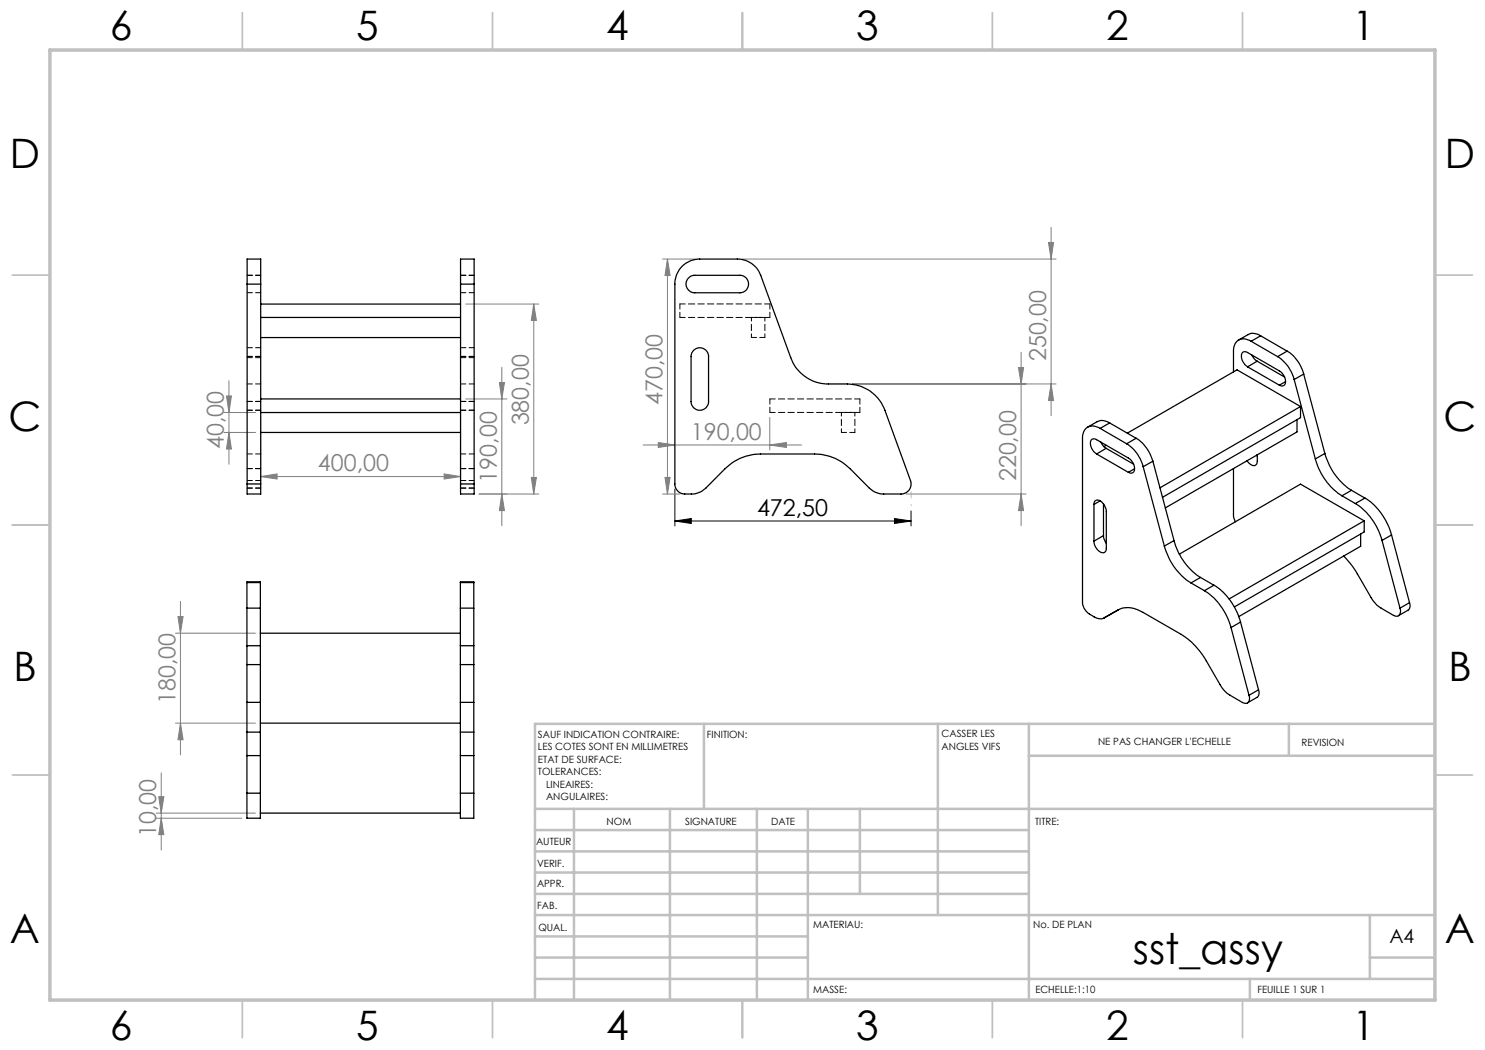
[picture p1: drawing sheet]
<svg xmlns="http://www.w3.org/2000/svg" width="297mm" height="210mm" viewBox="0 0 297 210" stroke-linecap="round" stroke-linejoin="round" font-family="sans-serif">
<path d="M135 97.8v7.4M135 104.2l3.3-.5v1zM135 104.2h47.2M178.9 103.7l3.3 .5-3.3 .5zM182.2 102.2v3" fill="none" stroke="#000" stroke-width=".2"/>
<g fill="none" stroke="#808080" stroke-width=".2">
<path d="M132.5 51.8h6.5M133.5 51.8v47M133.5 51.8l.5 3.3h-1zM148.4 51.8h62.8M209.7 48.5h1l-.5 3.3zM210.2 45.5v37.6M45.3 79.2h1l-.5 3.3zM45.8 76.2v16.6M93.1 79.8h8.3M93.1 60.8h14.7M99.9 76.5h1l-.5 3.3zM100.4 73.4v31.8"/>
<path d="M106.8 60.8v38M106.8 60.8l.5 3.3h-1zM170.5 76.8h40.7M203.7 73.5h1l-.5 3.3zM204.2 70.4v34.8M210.2 76.8l.5 3.3h-1zM44.8 86.5h6.3M44.8 82.5h6.3M45.8 86.5l.5 3.3h-1zM52.1 95.3l3.3-.5v1zM52.1 83.5v12.8M52.1 95.3h40"/>
<path d="M88.8 94.8l3.3 .5-3.3 .5zM92.1 83.5v12.8M100.4 98.8l.5 3.3h-1zM106.3 95.5h1l-.5 3.3zM107.8 98.8h-12M128.6 89h31.7M131.7 88.5l3.3 .5-3.3 .5zM132.5 98.8h3.5M133 95.5h1l-.5 3.3zM154 89l3.3-.5v1zM154 83.5v6.5M181.2 98.8h24"/>
<path d="M204.2 98.8l.5 3.3h-1zM35.1 126.6h16M35.6 123.3h1l-.5 3.3zM36.1 120.3v30.7M31.8 159.3h1l-.6 3.3zM32.2 154.6v15.4M35.1 144.6h16M36.1 144.6l.5 3.3h-1zM31.3 163.6h17.1M31.3 162.6h19.8M32.2 163.6l.6 3.3h-1z"/>
</g>
<path d="M182.2 96.8v4.4" fill="none" stroke="#c0c0c0" stroke-width=".2" stroke-dasharray="30.5 1.3 1.3 1.3" stroke-dashoffset="30.2"/>
<g fill="none" stroke="#c0c0c0" stroke-width=".35">
<path d="M48.5 2.5v7.5M98.5 2.5v7.5M148.5 2.5v7.5M198.5 2.5v7.5M248.5 2.5v7.5M2.5 55h7.5M287 55h7.5M2.5 105h7.5M287 105h7.5M2.5 155h7.5M287 155h7.5M48.5 200v7.5"/>
<path d="M98.5 200v7.5M148.5 200v7.5M198.5 200v7.5M248.5 200v7.5"/>
</g>
<g fill="none" stroke="#c0c0c0" stroke-width=".5">
<path d="M140.8 144.8v17M187.6 144.8v38.2M205.8 144.8v55.2M205.8 151.2h81.2M257.8 144.8v6.4M287 144.8h-180v55.2M107 161.8h180M107 178.8h98.8M107 174.5h98.8M107 170.3h98.8M107 166h98.8M114.8 161.8v38.2"/>
<path d="M134 161.8v38.2M151.4 161.8v38.2M161.6 161.8v38.2M172 161.8v17M107 195.8h180M107 191.5h54.6M107 187.3h54.6M107 183h180M250 195.8v4.2M274 191.5h13M274 183v12.8"/>
</g>
<path d="M10 10h277v190h-277z" fill="none" stroke="#c0c0c0" stroke-width=".7"/>
<path d="M178.9 103.7l3.3 .5-3.3 .5zM135 104.2l3.3-.5v1z" fill="#000"/>
<g fill="#808080">
<path d="M154 89l3.3-.5v1zM131.7 88.5l3.3 .5-3.3 .5z"/>
<path d="M52.1 95.3l3.3-.5v1zM88.8 94.8l3.3 .5-3.3 .5z"/>
<path d="M106.3 95.5h1l-.5 3.3zM106.8 60.8l.5 3.3h-1zM45.8 86.5l.5 3.3h-1zM45.3 79.2h1l-.5 3.3zM36.1 144.6l.5 3.3h-1zM35.6 123.3h1l-.5 3.3zM32.2 163.6l.6 3.3h-1zM31.8 159.3h1l-.6 3.3z"/>
<path d="M133.5 51.8l.5 3.3h-1zM133 95.5h1l-.5 3.3zM203.7 73.5h1l-.5 3.3zM204.2 98.8l.5 3.3h-1zM209.7 48.5h1l-.5 3.3zM210.2 76.8l.5 3.3h-1zM99.9 76.5h1l-.5 3.3zM100.4 98.8l.5 3.3h-1z"/>
</g>
<g fill="none" stroke="#000" stroke-width=".25">
<path d="M49.4 56.8v-5h2.7v5M49.4 56.8h2.7M49.4 56.8v40M52.1 56.8v40M92.1 56.8v-5h2.7v5M92.1 56.8h2.7M92.1 56.8v40M94.8 56.8v40M136.4 53.3a5.1 5.1 0 0 1 3.5-1.5h7.6a4.9 4.9 0 0 1 4.7 3.3l6 16.4a8 8 0 0 0 7.5 5.3h3.8a8 8 0 0 1 7.5 5.3l5.1 14a2 2 0 0 1-1.9 2.7h-3.5a4.2 4.2 0 0 1-2.8-1.2l-3.9-3.9a10 10 0 0 0-7.1-2.9h-10.8a10.3 10.3 0 0 0-7.1 2.9l-3.9 3.9a4.2 4.2 0 0 1-2.8 1.2h-1.4a1.98 1.98 0 0 1-1.9-2v-40a4.9 4.9 0 0 1 1.4-3.5zM137.7 55.7l.5-.5 .5-.1h9.3a1.75 1.75 0 0 1 1.7 1.7 1.75 1.75 0 0 1-1.7 1.8h-9a1.74 1.74 0 0 1-1.6-1.1 1.74 1.74 0 0 1 .3-1.8zM52.1 79.8h40M52.1 60.8h40"/>
<path d="M52.1 63.5h40M52.1 67.5h40M138.6 70.2a1.75 1.75 0 0 1 2-.5 1.75 1.75 0 0 1 1.1 1.6v9a1.75 1.75 0 0 1-1.7 1.7 1.75 1.75 0 0 1-1.8-1.7v-9.3zM249.5 73.4a2.21 2.21 0 0 1-.9-3h.7l6.6 3.8a2.18 2.18 0 0 1 .9 2.9l-.4 .1-.5-.2M249.5 73.4l6.4 3.6M250.2 68.3a2.09 2.09 0 0 0-3.4 1l-.1 5.1M250.2 68.3l5.3 3M250.4 71l.5 .8 .5 .4M251.4 72.2l-1.9 1.2M251.4 72.2l5.5 3.2M252.1 67.2a2.51 2.51 0 0 0-2.5-.3l-1.9 1.1M252.1 67.2l-1.9 1.1"/>
<path d="M252.1 67.2l5.3 3M255.5 71.3a7.7 7.7 0 0 1 3.3 4.6M257.1 76.3l-1.2 .7M257.4 70.2a7.7 7.7 0 0 1 3.3 4.6M257.4 70.2l-1.9 1.1M258.8 75.9l4.3 15.9M260.7 74.8l-1.9 1.1M260.7 74.8l4.3 15.9M49.4 96.8v2h2.7v-2M49.4 96.8h2.7M52.1 82.5h40M52.1 86.5h40"/>
<path d="M92.1 96.8v2h2.7v-2M92.1 96.8h2.7M219.3 90.8a2.21 2.21 0 0 1-.9-2.9l.7-.1 6.6 3.8a2.18 2.18 0 0 1 .9 2.9l-.4 .1-.5-.1M219.3 90.8l6.4 3.7M220 85.7a2.15 2.15 0 0 0-2.5-.3 2.15 2.15 0 0 0-1 2.3v32.7a2.89 2.89 0 0 0 1.4 2.4l1 .6a2.03 2.03 0 0 0 1.9 .2M220 85.7l5.3 3.1M220.2 88.4l.5 .8 .5 .5M221.2 89.7l-1.9 1.1M221.2 89.7l5.5 3.1M221.3 89.1l-.5 .2M221.9 84.6a2.51 2.51 0 0 0-2.5-.3l-1.9 1.1M221.9 84.6l-1.9 1.1"/>
<path d="M221.9 84.6l5.3 3.1M225.3 88.8a7.7 7.7 0 0 1 3.3 4.5M226.9 93.8l-1.2 .7M227.2 87.7a7.9 7.9 0 0 1 3.4 4.5M227.2 87.7l-1.9 1.1M228.6 93.3l4.3 15.9M230.6 92.2l-2 1.1M230.6 92.2l4.2 15.9M246.7 93.7v9.5l.4 1.1M251.3 91l.2 .2M251.5 91v1.2a.79 .79 0 0 1-.5 .9 .79 .79 0 0 1-1-.3l-.6-.7M259.4 83.9v2.5l-26.4 15.2"/>
<path d="M260.1 81.3l-28.1 16.3M260.1 81.3l-12.7-7.3-21.9 12.6M260.1 81.3v2.2l-27.6 16M263.1 91.8a12.8 12.8 0 0 0 5.3 7.4M265 90.7a12.8 12.8 0 0 0 5.3 7.4M265 90.7l-1.9 1.1M268.4 99.2l2.7 1.5M270.3 98.1l-1.9 1.1M270.3 98.1l2.7 1.5M273 99.6a12.5 12.5 0 0 1 5.3 7.4M273 99.6l-1.9 1.1M49.4 116.5v-.1h2.7v.1"/>
<path d="M49.4 116.5v5.1M49.4 116.5h2.7M52.1 116.5v5.1M92.1 116.5v-.1h2.7v.1M92.1 116.5h2.7M92.1 116.5v5.1M94.8 116.5v5.1M218.8 100.9a.84 .84 0 0 1 .6-.9 .84 .84 0 0 1 1 .4l.1 .2a2.96 2.96 0 0 1 .8 1.7v7.4a.79 .79 0 0 1-.5 .8 .79 .79 0 0 1-.9-.2 2.61 2.61 0 0 1-1.1-2.1M218.8 100.9v7.3M220 100.2l-1.2 .7M220.7 107.1l.1 .7 .5 .9M220.7 107.1l-1.9 1.1"/>
<path d="M220.7 100.8v6.3M232.9 109.2a12.5 12.5 0 0 0 5.3 7.4M234.8 108.1a12.6 12.6 0 0 0 5.3 7.4M234.8 108.1l-1.9 1.1M238.2 116.6l2.7 1.5M240.1 115.5l-1.9 1.1M240.1 115.5l2.7 1.5M240.9 118.1a12.8 12.8 0 0 1 5.3 7.4M242.8 117a12.5 12.5 0 0 1 5.3 7.4M242.8 117l-1.9 1.1M268.7 111.2a15.8 15.8 0 0 1 2.8 3.6l2.7 4.7a5.8 5.8 0 0 0 2 2.1l2.5 1.5a.93 .93 0 0 0 1.2-.1 .93 .93 0 0 0 .2-1.1l-.1-.3M271.1 100.7a12.8 12.8 0 0 1 5.3 7.4"/>
<path d="M272.1 106.8v2.4l-24.3 14.1M272.8 104.2l-27 15.6M272.8 104.2l-12.7-7.4-24.2 14M272.8 104.2v2.2l-25.9 15M276.4 108.1l3.6 13.5M278.3 107l-1.9 1.1M278.3 107l3.6 13.5M49.4 132.9v7.6M49.4 121.6v7.5M49.4 129.1v3.8M49.4 132.9h2.7M49.4 129.1h2.7"/>
<path d="M49.4 121.6h2.7M52.1 132.9v7.6M52.1 121.6v7.5M52.1 126.6h40M52.1 129.1v3.8M92.1 132.9v7.6M92.1 121.6v7.5M92.1 132.9h2.7M92.1 129.1h2.7M92.1 121.6h2.7M92.1 129.1v3.8M94.8 132.9v7.6"/>
<path d="M94.8 121.6v7.5M94.8 129.1v3.8M223.6 122a4.9 4.9 0 0 1 5 .5l7.7 4.4a15.2 15.2 0 0 1 5 5.3l2.7 4.7a5.2 5.2 0 0 0 2 2.2l2.5 1.4a.93 .93 0 0 0 1.2 0 .93 .93 0 0 0 .2-1.2l-.1-.2M223.6 122l-2.8 1.6M223.7 122l-2.9 1.6M246.2 125.5l3.6 13.6M248.1 124.4l-1.9 1.1M248.1 124.4l3.6 13.6M251.7 138a1.28 1.28 0 0 1-.3 1.5l-1.9 1.1M251.7 138l-1.9 1.1M281.9 120.5a1.28 1.28 0 0 1-.3 1.6l-1.9 1M281.9 120.5l-1.9 1.1"/>
<path d="M49.4 146.4v4.7M49.4 158.6v5h2.7v-5M49.4 140.5v5.9M49.4 151.1v7.5M49.4 151.1h2.7M49.4 146.4h2.7M49.4 158.6h2.7M49.4 140.5h2.7M52.1 146.4v4.7M52.1 144.6h40M52.1 140.5v5.9M52.1 151.1v7.5"/>
<path d="M92.1 146.4v4.7M92.1 158.6v5h2.7v-5M92.1 151.1h2.7M92.1 146.4h2.7M92.1 158.6h2.7M92.1 140.5h2.7M92.1 140.5v5.9M92.1 151.1v7.5M94.8 146.4v4.7M94.8 140.5v5.9M94.8 151.1v7.5M52.1 162.6h40"/>
</g>
<g fill="none" stroke="#000" stroke-width=".2" stroke-dasharray="1.3 .6" stroke-dashoffset=".2">
<path d="M49.4 55h2.7M49.4 58.5h2.7M49.4 55.1h2.7M92.1 55h2.7M92.1 58.5h2.7M92.1 55.1h2.7M49.4 71.3h2.7M49.4 76.8h2.7M52.1 71.5h-2.7M52.1 69.5h-2.7M92.1 71.3h2.7M92.1 76.8h2.7"/>
<path d="M94.8 71.5h-2.7M94.8 69.5h-2.7M136 63.5h18M136 60.8v2.7M136 60.8h18M153 67.5h-2.7M153 63.5h-2.7M154 79.8h18M154 79.8v2.7M154 60.8v2.7M172 79.8v2.7M49.4 80.3h2.7"/>
<path d="M49.4 93.7h2.7M49.4 82.1h2.7M49.4 97.6h2.7M49.4 82h2.7M52.1 97.6h-2.7M52.1 90.8h-2.7M52.1 93.7h-2.7M52.1 96.1h-2.7M92.1 80.3h2.7M92.1 93.7h2.7M92.1 82.1h2.7M92.1 97.6h2.7"/>
<path d="M92.1 82h2.7M94.8 97.6h-2.7M94.8 90.8h-2.7M94.8 93.7h-2.7M94.8 96.1h-2.7M154 82.5h18M171 82.5h-2.7M171 86.5h-2.7"/>
</g>
<path d="M150.3 63.5v4M153 63.5v4M168.3 82.5v4M171 82.5v4" fill="none" stroke="#000" stroke-width=".2" stroke-dasharray="1.3 .6" stroke-dashoffset=".5"/>
<text font-size="8.5" x="226.6" y="192.7">sst_assy</text>
<g font-size="8.1">
<text x="22" y="8">6</text>
<text x="71.2" y="8">5</text>
<text x="121.2" y="8">4</text>
<text x="171.3" y="8">3</text>
<text x="221.3" y="8">2</text>
<text x="270.5" y="8">1</text>
<text x="2" y="33.6">D</text>
<text x="289" y="33.6">D</text>
<text x="1.7" y="86.1">C</text>
<text x="288.7" y="86.1">C</text>
<text x="2.7" y="136.1">B</text>
<text x="289.7" y="136.1">B</text>
<text x="2" y="188.6">A</text>
<text x="289" y="188.6">A</text>
<text x="22" y="208">6</text>
<text x="71.2" y="208">5</text>
<text x="121.2" y="208">4</text>
<text x="171.3" y="208">3</text>
<text x="221.3" y="208">2</text>
<text x="270.5" y="208">1</text>
</g>
<g font-size="4.7" fill="#808080">
<text x="209.2" y="72.3" transform="rotate(-90 209.2 72.3)">250,00</text>
<text x="132.5" y="81" transform="rotate(-90 132.5 81)">470,00</text>
<text x="44.8" y="89.8" transform="rotate(-90 44.8 89.8)">40,00</text>
<text x="105.8" y="85.1" transform="rotate(-90 105.8 85.1)">380,00</text>
<text x="138.2" y="88">190,00</text>
<text x="63.6" y="94.3">400,00</text>
<text x="99.4" y="96.5" transform="rotate(-90 99.4 96.5)">190,00</text>
<text x="203.2" y="96.3" transform="rotate(-90 203.2 96.3)">220,00</text>
<text x="35.1" y="140.8" transform="rotate(-90 35.1 140.8)">180,00</text>
<text x="31.3" y="167.5" transform="rotate(-90 31.3 167.5)">10,00</text>
</g>
<text font-size="4.7" x="151.4" y="103.2">472,50</text>
<text font-size="3.9" x="277.9" y="188.5">A4</text>
<g font-size="2">
<text x="107.6" y="147.6">SAUF INDICATION CONTRAIRE:</text>
<text x="141.4" y="147.6">FINITION:</text>
<text x="188.3" y="147.5">CASSER LES</text>
<text x="188.3" y="150">ANGLES VIFS</text>
<text x="219.6" y="149">NE PAS CHANGER L'ECHELLE</text>
<text x="260.3" y="149.2">REVISION</text>
<text x="107.6" y="150.1">LES COTES SONT EN MILLIMETRES</text>
<text x="107.6" y="152.6">ETAT DE SURFACE:</text>
<text x="107.6" y="155.1">TOLERANCES:</text>
<text x="109.2" y="157.6">LINEAIRES:</text>
<text x="109.2" y="160.1">ANGULAIRES:</text>
<text x="121.3" y="165">NOM</text>
<text x="137" y="164.9">SIGNATURE</text>
<text x="154.2" y="164.9">DATE</text>
<text x="207" y="164.9">TITRE:</text>
<text x="107.2" y="169.1">AUTEUR</text>
<text x="107.4" y="173.3">VERIF.</text>
<text x="107.4" y="177.4">APPR.</text>
<text x="107.5" y="181.8">FAB.</text>
<text x="162.7" y="185.5">MATERIAU:</text>
<text x="206.6" y="185.5">No. DE PLAN</text>
<text x="107.7" y="186.1">QUAL.</text>
<text x="162.6" y="198.5">MASSE:</text>
<text x="207.1" y="198.6">ECHELLE:1:10</text>
<text x="251.5" y="198.6">FEUILLE 1 SUR 1</text>
</g>
</svg>
